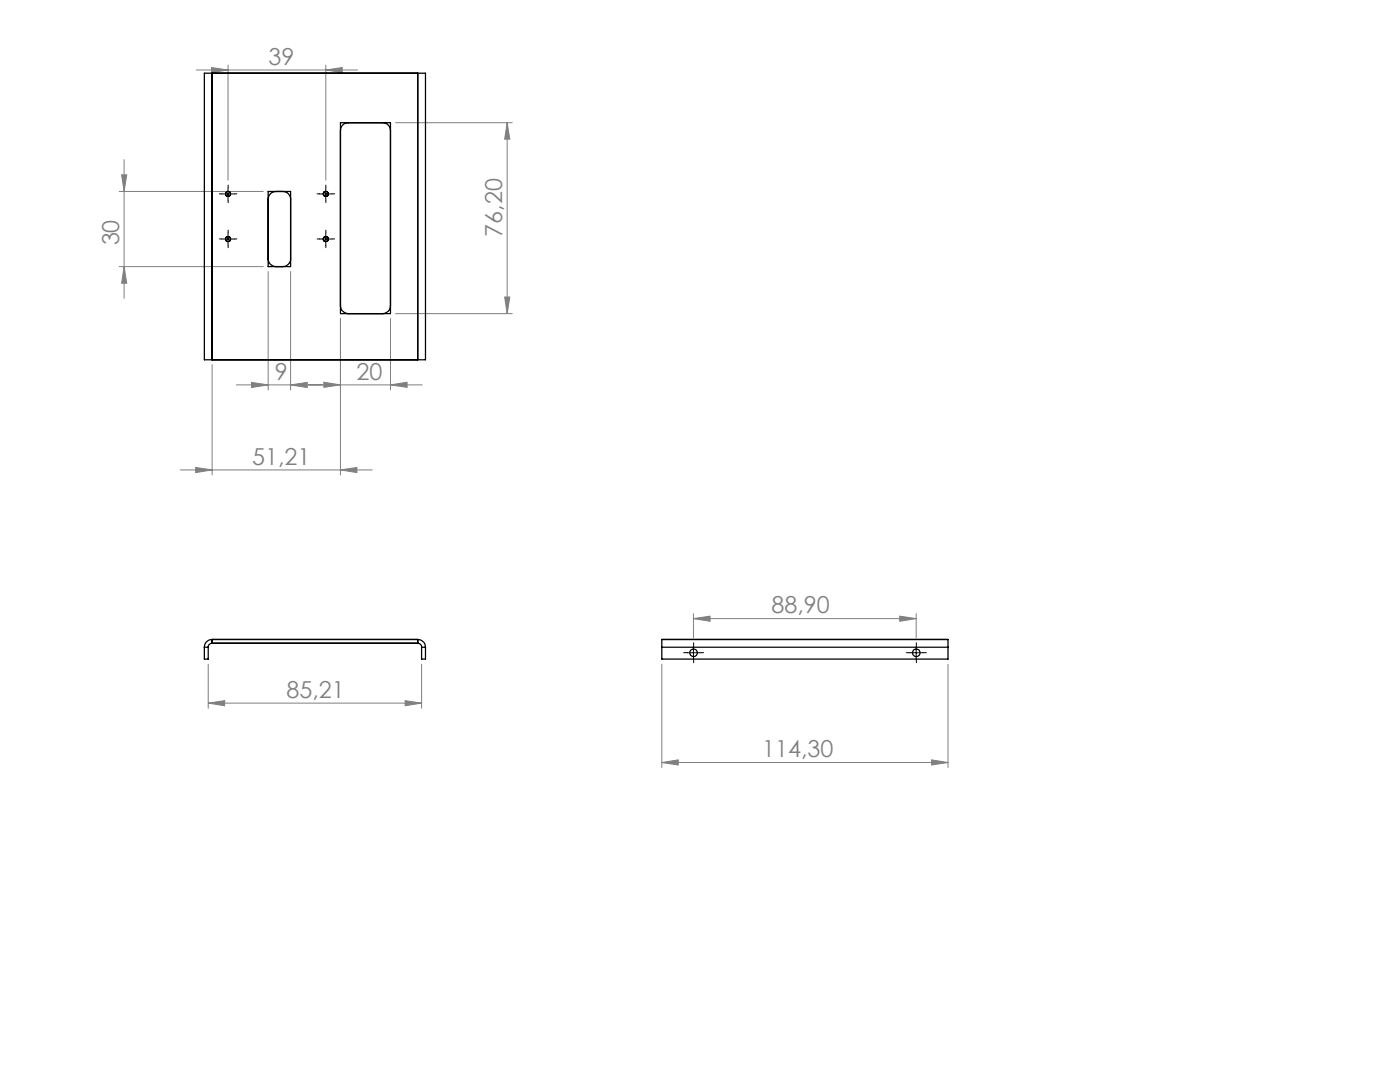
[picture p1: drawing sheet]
<svg xmlns="http://www.w3.org/2000/svg" width="279mm" height="216mm" viewBox="0 0 279 216" stroke-linecap="round" stroke-linejoin="round" font-family="sans-serif">
<g fill="none" stroke="#808080" stroke-width=".2">
<path d="M39.2 14h32.2M42.2 13.5l3.3 .5-3.3 .5zM45.5 13v22.9M65 14l3.3-.5v1zM65 13v22.9M23.8 38.2h28.7M24.3 34.9h1l-.5 3.3zM24.8 31.9v27.6M79 24.5h23.2M101.2 24.5l.5 3.3h-1zM101.2 24.5v38.1M23.8 53.2h28.7"/>
<path d="M24.8 53.2l.5 3.3h-1zM53.5 54.2v23.6M58 54.2v23.6M100.7 59.3h1l-.5 3.3zM42.3 72.8v22M47.2 76.8h37.1M50.2 76.3l3.3 .5-3.3 .5zM58 76.8l3.3-.5v1zM64.6 76.3l3.3 .5-3.3 .5zM67.9 63.6v31.2M77.9 76.8l3.3-.5v1zM77.9 63.6v14.2"/>
<path d="M79 62.6h23.2M36 93.8h38.3M39.1 93.3l3.2 .5-3.2 .5zM67.9 93.8l3.3-.5v1zM41.6 132.5v8.8M80.9 139.8l3.2 .5-3.2 .5zM84.1 132.5v8.8M132.1 132.5v20.6M138.4 123.4l3.3-.5v1.1zM138.4 122.4v4.8M138.4 123.4h44.4M179.6 122.9l3.2 .5-3.2 .6z"/>
<path d="M182.8 122.4v4.8M189.2 132.5v20.6M41.6 140.3l3.2-.5v1zM41.6 140.3h42.5M132.1 152.2l3.3-.6v1zM132.1 152.2h57.1M185.9 151.6l3.3 .6-3.3 .4z"/>
</g>
<g fill="none" stroke="#000" stroke-width=".2" stroke-dasharray="30.5 1.3 1.3 1.3">
<path d="M44.3 38.7h-.5M45.5 37.4v-.5M45.5 39.9v.5M46.8 38.7h.5M63.8 38.7h-.5M65 37.4v-.5M65 39.9v.5M66.3 38.7h.5M44.3 47.7h-.5M45.5 46.4v-.5M45.5 48.9v.5M46.8 47.7h.5"/>
<path d="M63.8 47.7h-.5M65 46.4v-.5M65 48.9v.5M66.3 47.7h.5M137.2 130.2h-.8M138.4 129v-.8M138.4 131.5v.7M139.7 130.2h.7M181.6 130.2h-.7M182.9 129v-.8M182.9 131.5v.7M184.1 130.2h.8"/>
</g>
<path d="M44.3 38.7h2.5M45.5 37.5v2.4M63.7 38.7h2.6M65 37.5v2.4M44.3 47.7h2.5M45.5 46.5v2.4M63.7 47.7h2.6M65 46.5v2.4M137.2 130.2h2.5M138.4 129v2.5M181.6 130.2h2.5M182.8 129v2.5" fill="none" stroke="#000" stroke-width=".2"/>
<g fill="#808080">
<path d="M80.9 139.8l3.2 .5-3.2 .5zM41.6 140.3l3.2-.5v1zM65 14l3.3-.5v1zM42.2 13.5l3.3 .5-3.3 .5z"/>
<path d="M50.2 76.3l3.3 .5-3.3 .5zM58 76.8l3.3-.5v1zM64.6 76.3l3.3 .5-3.3 .5zM77.9 76.8l3.3-.5v1zM132.1 152.2l3.3-.6v1zM185.9 151.6l3.3 .6-3.3 .4zM138.4 123.4l3.3-.5v1.1zM179.6 122.9l3.2 .5-3.2 .6z"/>
<path d="M67.9 93.8l3.3-.5v1zM39.1 93.3l3.2 .5-3.2 .5z"/>
<path d="M100.7 59.3h1l-.5 3.3zM101.2 24.5l.5 3.3h-1z"/>
<path d="M24.3 34.9h1l-.5 3.3zM24.8 53.2l.5 3.3h-1z"/>
</g>
<g fill="none" stroke="#000" stroke-width=".25">
<path d="M42.3 14.6h-1.5v57.2h1.5M42.3 14.6v57.2M42.3 14.6h41.1M83.4 14.6h1.5v57.2h-1.5M83.4 14.6v57.2M53.5 38.2h4.5v15h-4.5zM55.1 38.2a1.57 1.57 0 0 0-1.6 1.6M56.4 38.2a1.57 1.57 0 0 1 1.6 1.6M67.9 24.5h10v38.1h-10zM69.5 24.5a1.57 1.57 0 0 0-1.6 1.6M76.3 24.5a1.57 1.57 0 0 1 1.6 1.6M53.5 51.6a1.57 1.57 0 0 0 1.6 1.6"/>
<path d="M58 51.6a1.57 1.57 0 0 1-1.6 1.6M42.3 71.8h41.1M67.9 61a1.63 1.63 0 0 0 1.6 1.6M77.9 61a1.63 1.63 0 0 1-1.6 1.6M40.8 129.2h.8M40.8 129.2v2.3h.8v-2.3M41.6 129.2a.78 .78 0 0 1 .7-.9h41.1a.78 .78 0 0 1 .7 .9M42.3 127.6a1.57 1.57 0 0 0-1.5 1.6M42.3 127.6v.8h41.1v-.8M42.3 127.6h41.1M83.4 127.6a1.57 1.57 0 0 1 1.5 1.6M84.1 129.2h.8"/>
<path d="M84.1 129.2v2.3h.8v-2.3M132.1 129.2v-1.6h57.1v1.6M132.1 129.2h57.1M132.1 129.2v2.3h57.1v-2.3"/>
<circle cx="45.5" cy="38.7" r=".5"/>
<circle cx="65" cy="38.7" r=".51"/>
<circle cx="45.5" cy="47.7" r=".51"/>
<circle cx="65" cy="47.7" r=".5"/>
<circle cx="138.4" cy="130.3" r=".75"/>
<circle cx="182.9" cy="130.3" r=".75"/>
</g>
<g font-size="4.7" fill="#808080">
<text x="53.6" y="12.9">39</text>
<text x="100.2" y="47.2" transform="rotate(-90 100.2 47.2)">76,20</text>
<text x="23.8" y="49" transform="rotate(-90 23.8 49)">30</text>
<text x="54.9" y="75.8">9</text>
<text x="71.2" y="75.8">20</text>
<text x="50.3" y="92.7">51,21</text>
<text x="154" y="122.4">88,90</text>
<text x="57.2" y="139.3">85,21</text>
<text x="152.1" y="151.1">114,30</text>
</g>
</svg>
